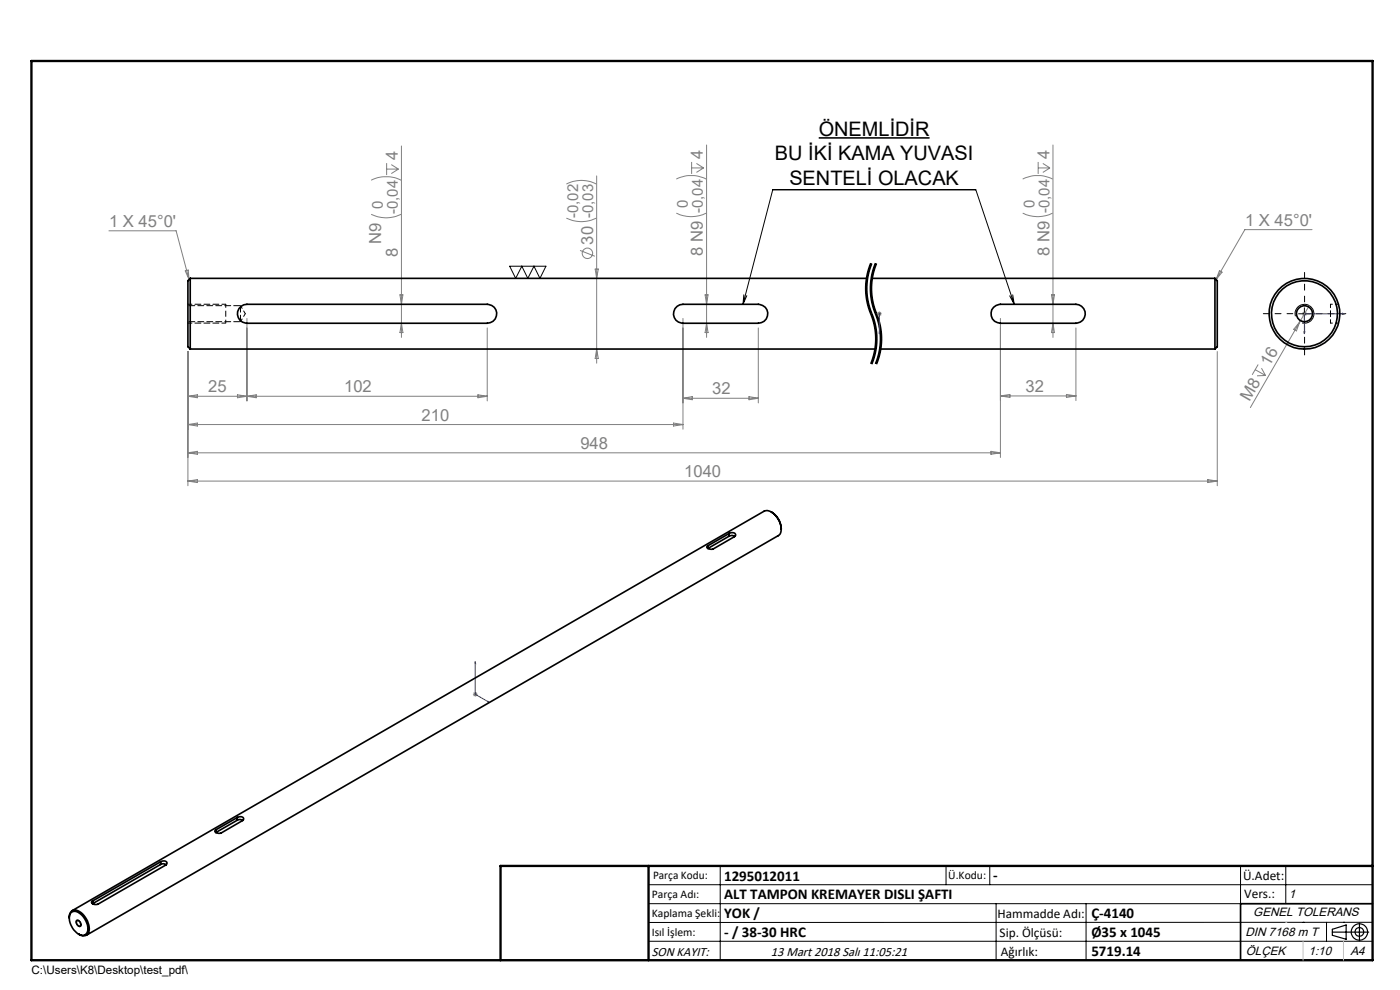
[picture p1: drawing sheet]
<svg xmlns="http://www.w3.org/2000/svg" width="297mm" height="210mm" viewBox="0 0 297 210" stroke-linecap="round" stroke-linejoin="round" font-family="sans-serif">
<g fill="none" stroke="#808080" stroke-width=".21">
<path d="M78.7 38.2a7.2 7.2 0 0 1 6.4 0M82 34.6v2.5M82 35.9h2.5M83 34.9l1.5 1M84.5 35.9l-1.5 .9M85.2 31v40.6M120.2 39a6.9 6.9 0 0 1 6.3 0M126.6 37.3v39.7M143.5 38a7.1 7.1 0 0 1 6.3 0M146.7 34.4v2.5M146.7 35.6h2.6M147.7 34.7l1.6 .9"/>
<path d="M149.3 35.6l-1.6 1M149.9 30.8v40.8M217 38a7.2 7.2 0 0 1 6.3 0M220.2 35.6h2.5M220.2 34.4v2.5M221.2 34.7l1.5 .9M222.7 35.6l-1.5 1M223.4 30.8v40.8M23.1 49h14.3l2.7 10.3M39.3 57.5l.6-.2 .2 2zM78.7 45.5a7.2 7.2 0 0 0 6.4 0M120.2 46.3a7.2 7.2 0 0 0 6.3 0"/>
<path d="M123 53.1l3.2 1.3M126.3 57.1h.6l-.3 1.9zM143.5 45.2a7.1 7.1 0 0 0 6.3 0M217 45.2a7.2 7.2 0 0 0 6.3 0M258.7 57.4l.6 .3-1.3 1.6zM278.3 48.7h-14.2l-6.1 10.6M39.9 74.6v28.4M52.4 67.5v17.5M84.8 62.5h.7l-.3 2zM85.2 68.6l.3 1.9h-.7zM103.4 69.6v15.4M126.6 74l.3 2.1h-.6z"/>
<path d="M144.9 67.5v23.5M149.6 62.5h.6l-.3 2zM149.9 68.6l.3 1.9h-.6zM160.9 69.6v15.9M186.1 66.6h.9M186.2 66.2l.7 .7M186.5 66.1v1M186.9 66.2l-.7 .7M212.2 67.5v29.5M223.1 62.5h.6l-.3 2zM223.4 68.6l.3 1.9h-.6zM228.2 69.6v15.4"/>
<path d="M258.2 74.6v28.4M266.3 78.4l2.2 1.2M266.9 77.3l-1.3 2.2M267.6 78.1l.9 1.5M268.5 79.6l-1.8 .1M275.7 68.3l-10.4 18.2M275.7 68.3l-.7 1.9-.5-.4zM276.2 66.6h1M276.4 66.2l.7 .7M276.7 66.1v1M277.1 66.2l-.7 .7M277.7 64.8l-2 3.5"/>
<path d="M39.9 84.1h63.5M39.9 84.1l2-.4v.7zM39.9 90.1l2-.4v.7zM39.9 96.1l2-.4v.7zM39.9 90.1h105M39.9 96.1h172.3M50.4 83.7l4 .7v-.7l-4 .7zM101.4 83.7l2 .4-2 .3zM142.9 89.7l2 .4-2 .3zM144.9 84.5h16M144.9 84.5l2-.4v.7zM158.9 84.1l2 .4-2 .3z"/>
<path d="M210.2 95.7l2 .4-2 .3zM212.2 84h16M212.2 84l2-.3v.6zM226.2 83.7l2 .3-2 .3zM39.9 102.1l2-.4v.7zM39.9 102.1h218.3M256.2 101.7l2 .4-2 .3zM100.3 147.3h1M100.5 146.9l.7 .7M100.8 146.8v1M101.2 146.9l-.7 .7"/>
<circle cx="124.6" cy="53.7" r="1.11"/>
</g>
<path d="M173.7 29.3h23.5" fill="none" stroke="#000" stroke-width=".33"/>
<g fill="none" stroke="#000" stroke-width=".21">
<path d="M108.1 56.5h7.7l-1.3 2.5-1.2-2.5-1.3 2.5-1.3-2.5-1.3 2.5zM163.9 40.2h43.1l8.2 24.3M163.9 40.2l-6.3 24.3M184.5 57.5l-.5 2.6M184.7 55.8l-.8 2.6-.3 2.2M184.8 55.9a14.3 14.3 0 0 0 .4 11.7 13.9 13.9 0 0 1-.4 9.6M185 55.9l-.5 1.6M185.3 56.8l-.5 2.2-.2 1.6M185.5 57.5l-.5 2.6M185.7 55.8l-.4 1M185.8 55.9a14.3 14.3 0 0 0 .4 11.7 13.9 13.9 0 0 1-.4 9.6M186 55.9l-.5 1.6"/>
<path d="M157.8 62.5l-.2 2M158.4 62.7l-.8 1.8M183.6 60.6a17.1 17.1 0 0 0 1.6 7.5l.3 1.1M184 60.1v2.7M184 62.8l.1 .6M184.1 63.4l.2 1M184.3 64.4l.6 1.8M184.6 60.6a14 14 0 0 0 .7 5M184.9 66.2l.1 .3zM185 60.1v2.7M185 66.5l.4 1M185 62.8l.1 .6"/>
<path d="M185.1 63.4l.2 1M185.3 65.6l1.2 3.6M185.3 64.4l1.2 3.6 .4 1.7M185.4 76.2l-.4 1.1M185.4 67.5l.5 2.2M185.5 69.2a13.8 13.8 0 0 1-.8 7.9M185.5 75.7l-.1 .5M185.9 69.7l.2 1.9-.1 1.9M186 73.5l-.5 2.2M186.4 76.2l-.4 1.1M186.5 69.2a13.7 13.7 0 0 1-.8 7.9M186.5 75.7l-.1 .5"/>
<path d="M186.9 69.7l.2 1.6-.1 2.2M187 73.5l-.5 2.2M214.2 62.8l1 1.7M214.8 62.5l.4 2M274.8 67.1a2 2 0 0 1 1.8-2.5 2 2 0 0 1 2.1 2.1 2 2 0 0 1-2.5 1.8M275.5 66.6h2.5M276.7 65.3v2.5M16.2 195.3a.8 .8 0 0 1 .9 .3 .8 .8 0 0 1-.1 1 .98 .98 0 0 1-.8-1.3zM137.6 187.7h153.6M137.6 191.7h153.6M137.6 199.7h153.6M152.8 183.7v20"/>
<path d="M200.7 183.7v4M210 183.7v4M211.3 191.7v12M230.4 191.7v12M263.2 183.7v20M272.8 183.7v8M276.4 195.6h.1M281.4 195.6v4.1M285 195.6h.1M291.2 195.6l-153.6 .1"/>
</g>
<path d="M47.9 64.6v3.9" fill="none" stroke="#000" stroke-width=".21" stroke-dasharray="1.3 .6" stroke-dashoffset=".6" stroke-linecap="butt"/>
<path d="M184.8 55.9a13.9 13.9 0 0 0 0 10.6M185.8 55.9a13.9 13.9 0 0 0 0 10.6M184.8 66.5a13.9 13.9 0 0 1 0 10.7M185.8 66.5a13.9 13.9 0 0 1 0 10.7" fill="none" stroke="#000" stroke-width=".21" stroke-dasharray="6.3 1.3 1.3 1.3" stroke-dashoffset="2.8" stroke-linecap="butt"/>
<g fill="none" stroke="#000" stroke-width=".25">
<path d="M282.6 197.7h7.8M282.6 197.1l3-.9v3l-3-.8zM288.4 195.8v3.8M106.2 203.7h185"/>
<circle cx="288.4" cy="197.7" r="1.74"/>
<circle cx="288.4" cy="197.7" r=".93"/>
</g>
<path d="M186.5 70.8v-.4v.4M186.5 66.5v.2zM186.5 66.6h.1M186.5 66.6v4.2M276.6 70.4h.2l-.1 .4zM284.8 66.5l.4 .1-.4 .1zM285.2 66.6h-8.5v4.2M100.8 140.4l.1 .3h-.1zM100.8 140.4v6.9l3 1.7M103.5 148.8l.3 .2-.3-.1z" fill="none" stroke="#00f" stroke-width=".21"/>
<path d="M274.3 66.5h-6.3M276.8 64v-6.2M276.8 69v6.3M279.3 66.5h6.2" fill="none" stroke="#000" stroke-width=".21" stroke-dasharray="15.2 1.3 1.3 1.3" stroke-dashoffset="14"/>
<path d="M39.9 68.5h8M47.9 64.5h-8" fill="none" stroke="#000" stroke-width=".21" stroke-dasharray="1.3 .6" stroke-dashoffset=".4"/>
<path d="M47.9 64.5v.1" fill="none" stroke="#000" stroke-width=".21" stroke-dasharray="1.3 .6"/>
<path d="M291.2 191.7h-28v12" fill="none" stroke="#000" stroke-width=".35"/>
<path d="M6.7 12.9h284.5v190.8h-284.5zM137.6 183.7v20M291.2 183.7h-185v20" fill="none" stroke="#000" stroke-width=".5"/>
<path d="M276.4 199.7v4M285 199.7v4" fill="none" stroke="#c0c0c0" stroke-width=".21"/>
<path d="M272.8 195.6h.1" fill="none" stroke="#c0c0c0" stroke-width=".25"/>
<g fill="#00f">
<path d="M186.5 70.4v.4zM186.5 66.5v.2z"/>
<path d="M103.5 148.8l.3 .2-.3-.1zM100.8 140.4l.1 .3h-.1z"/>
<path d="M276.6 70.4h.2l-.1 .4zM284.8 66.5l.4 .1-.4 .1z"/>
</g>
<g fill="none" stroke="#000" stroke-width=".35">
<path d="M40.4 59v15M40.4 59l-.5 .5v14l.5 .5M40.4 59h143.5M184.9 59h72.8M257.7 59v15M257.7 59l.5 .5v14l-.5 .5M40.4 74h145.3M51.2 65l.5-.3 .7-.2h51a2.01 2.01 0 0 1 2 2.1 2.01 2.01 0 0 1-2 2h-51a2.01 2.01 0 0 1-1.9-1.4 2.01 2.01 0 0 1 .7-2.2zM143.7 65l.5-.3 .7-.2h16a2.01 2.01 0 0 1 2 2.1 2.01 2.01 0 0 1-2 2h-16a2.01 2.01 0 0 1-1.9-1.4 2.01 2.01 0 0 1 .7-2.2zM186.7 74h71M210.8 65.2l.5-.4 .9-.3h16a2.01 2.01 0 0 1 2 2.1 2.01 2.01 0 0 1-2 2h-16a2 2 0 0 1-1.8-1.2 2 2 0 0 1 .4-2.2zM154.7 113.2a.77 .77 0 0 1 .8-.3 .77 .77 0 0 1 .5 .7l-4.7 2.8a.93 .93 0 0 1-1.3-.5l.2-.1"/>
<path d="M154.7 113.7l.7-.1 .5 .2M154.7 113.2l-4.5 2.6M154.7 113.7l-4.5 2.6v-.5M154.7 113.2v.5M163.6 108.6a4.3 4.3 0 0 1 2.1 3.6M165.7 112.2a4.4 4.4 0 0 0-3-3.9l-.6 .1-146.8 84.8M165.7 112.2l-.2 1-.4 .4-146.8 84.8M50.3 173.4a.81 .81 0 0 1 1.4 .4l-.2 .3-4.6 2.6a1.08 1.08 0 0 1-1.3-.4l.2-.3M50.3 174l.7-.2 .5 .2M50.3 173.4l-4.5 2.6M50.3 174l-4.5 2.6v-.6M50.3 173.4v.6"/>
<path d="M14.7 194.7a1.35 1.35 0 0 1 .6-1.5 1.35 1.35 0 0 1 1.6 .2 4.1 4.1 0 0 1 1.8 4.6 1.35 1.35 0 0 1-2 .1M15 193.7a1.51 1.51 0 0 1 2.2 .3 3.8 3.8 0 0 1 1.2 3.9 1.34 1.34 0 0 1-2.1 0 3.6 3.6 0 0 1-1.3-4.2zM16.3 195.3a.77 .77 0 0 1 .7 .4 .77 .77 0 0 1-.1 .8 .84 .84 0 0 1-.6-1.2zM34.1 182.8a.81 .81 0 0 1 1.3 .4l-.2 .3-14.4 8.3a1.05 1.05 0 0 1-1.4-.4l.2-.3M34.1 183.4l.6-.2 .5 .2M34.1 182.8l-14.5 8.3M34.1 183.4l-14.5 8.3v-.6M34.1 182.8v.6"/>
<circle cx="276.7" cy="66.5" r="7.5"/>
<circle cx="276.7" cy="66.6" r="7"/>
<circle cx="276.7" cy="66.5" r="1.71"/>
</g>
<path d="M51 68.2v-3.4" fill="none" stroke="#000" stroke-width=".21" stroke-dasharray="1.3 .6" stroke-dashoffset="-.1"/>
<path d="M39.9 68.2h11.1M51 64.8h-11.1" fill="none" stroke="#000" stroke-width=".21" stroke-dasharray="1.3 .6" stroke-dashoffset="-.2"/>
<path d="M51 68.2l1-1.7M52 66.5l-1-1.7" fill="none" stroke="#000" stroke-width=".21" stroke-dasharray="1.3 .6" stroke-dashoffset=".6"/>
<path d="M282.3 68.5v-4" fill="none" stroke="#000" stroke-width=".21" stroke-dasharray="1.3 .6" stroke-dashoffset=".5"/>
<path d="M282.3 68.5h1.7M282.3 64.5h1.7" fill="none" stroke="#000" stroke-width=".21" stroke-dasharray="1.3 .6" stroke-dashoffset=".9"/>
<g font-size="4.2">
<text x="173.7" y="28.8">ÖNEMLİDİR</text>
<text x="164.4" y="34">BU İKİ KAMA YUVASI</text>
<text x="167.5" y="39.2">SENTELİ OLACAK</text>
</g>
<g font-size="3.5" fill="#808080">
<text x="84.4" y="33.9" transform="rotate(-90 84.4 33.9)">4</text>
<text x="149.1" y="33.7" transform="rotate(-90 149.1 33.7)">4</text>
<text x="222.6" y="33.7" transform="rotate(-90 222.6 33.7)">4</text>
<text x="264.1" y="47.9">1 X 45°0'</text>
<text x="23.1" y="48.1">1 X 45°0'</text>
<text x="80.9" y="51.7" transform="rotate(-90 80.9 51.7)">N9</text>
<text x="125.8" y="51.9" transform="rotate(-90 125.8 51.9)">30 -0,03</text>
<text x="84.4" y="54.6" transform="rotate(-90 84.4 54.6)">8</text>
<text x="149.1" y="54.4" transform="rotate(-90 149.1 54.4)">8 N9 -0,04</text>
<text x="222.6" y="54.4" transform="rotate(-90 222.6 54.4)">8 N9 -0,04</text>
<text x="269.3" y="77.9" transform="rotate(-60 269.3 77.9)">16</text>
<text x="44.2" y="83.2">25</text>
<text x="73" y="83.2">102</text>
<text x="151.1" y="83.7">32</text>
<text x="217.6" y="83.2">32</text>
<text x="89.5" y="89.2">210</text>
<text x="265.1" y="85.2" transform="rotate(-60 265.1 85.2)">M8</text>
<text x="123.1" y="95.2">948</text>
<text x="145.2" y="101.2">1040</text>
</g>
<g font-size="3.2" fill="#808080">
<text x="81.2" y="44.4" transform="rotate(-90 81.2 44.4)">0</text>
<text x="84.4" y="45.4" transform="rotate(-90 84.4 45.4)">-0,04</text>
<text x="122.6" y="46.2" transform="rotate(-90 122.6 46.2)">-0,02</text>
<text x="145.9" y="44.1" transform="rotate(-90 145.9 44.1)">0</text>
<text x="219.4" y="44.1" transform="rotate(-90 219.4 44.1)">0</text>
</g>
<g font-size="3.2">
<text x="153.6" y="186.8">1295012011</text>
<text x="153.6" y="190.8">ALT TAMPON KREMAYER DISLI ŞAFTI</text>
<text x="210.7" y="186.6">-</text>
<text x="153.6" y="194.8">YOK /</text>
<text x="231.5" y="194.8">Ç-4140</text>
<text x="153.6" y="198.8">- / 38-30 HRC</text>
<text x="231.5" y="198.7">Ø35 x 1045</text>
<text x="231.5" y="202.8">5719.14</text>
</g>
<g font-size="2.8">
<text x="263.7" y="186.7">Ü.Adet:</text>
<text x="263.9" y="190.5">Vers.:</text>
<text x="211.6" y="194.8">Hammadde Adı:</text>
<text x="138.3" y="202.8">SON KAYIT:</text>
<text x="163.5" y="202.8">13 Mart 2018 Salı 11:05:21</text>
<text x="212.1" y="198.7">Sip. Ölçüsü:</text>
<text x="212.3" y="202.7">Ağırlık:</text>
</g>
<g font-size="2.6">
<text x="273.4" y="190.4">1</text>
<text x="265.9" y="194.4">GENEL TOLERANS</text>
<text x="264.2" y="198.5">DIN 7168 m T</text>
<text x="264.3" y="202.6">ÖLÇEK</text>
<text x="277.6" y="202.6">1:10</text>
<text x="286.5" y="202.6">A4</text>
</g>
<g font-size="2.5">
<text x="138.3" y="190.5">Parça Adı:</text>
<text x="138.5" y="186.5">Parça Kodu:</text>
<text x="201.2" y="186.5">Ü.Kodu:</text>
<text x="138.3" y="194.5">Kaplama Şekli:</text>
<text x="138.3" y="198.6">Isıl İşlem:</text>
<text x="6.7" y="206.7">C:\Users\K8\Desktop\test_pdf\</text>
</g>
</svg>
